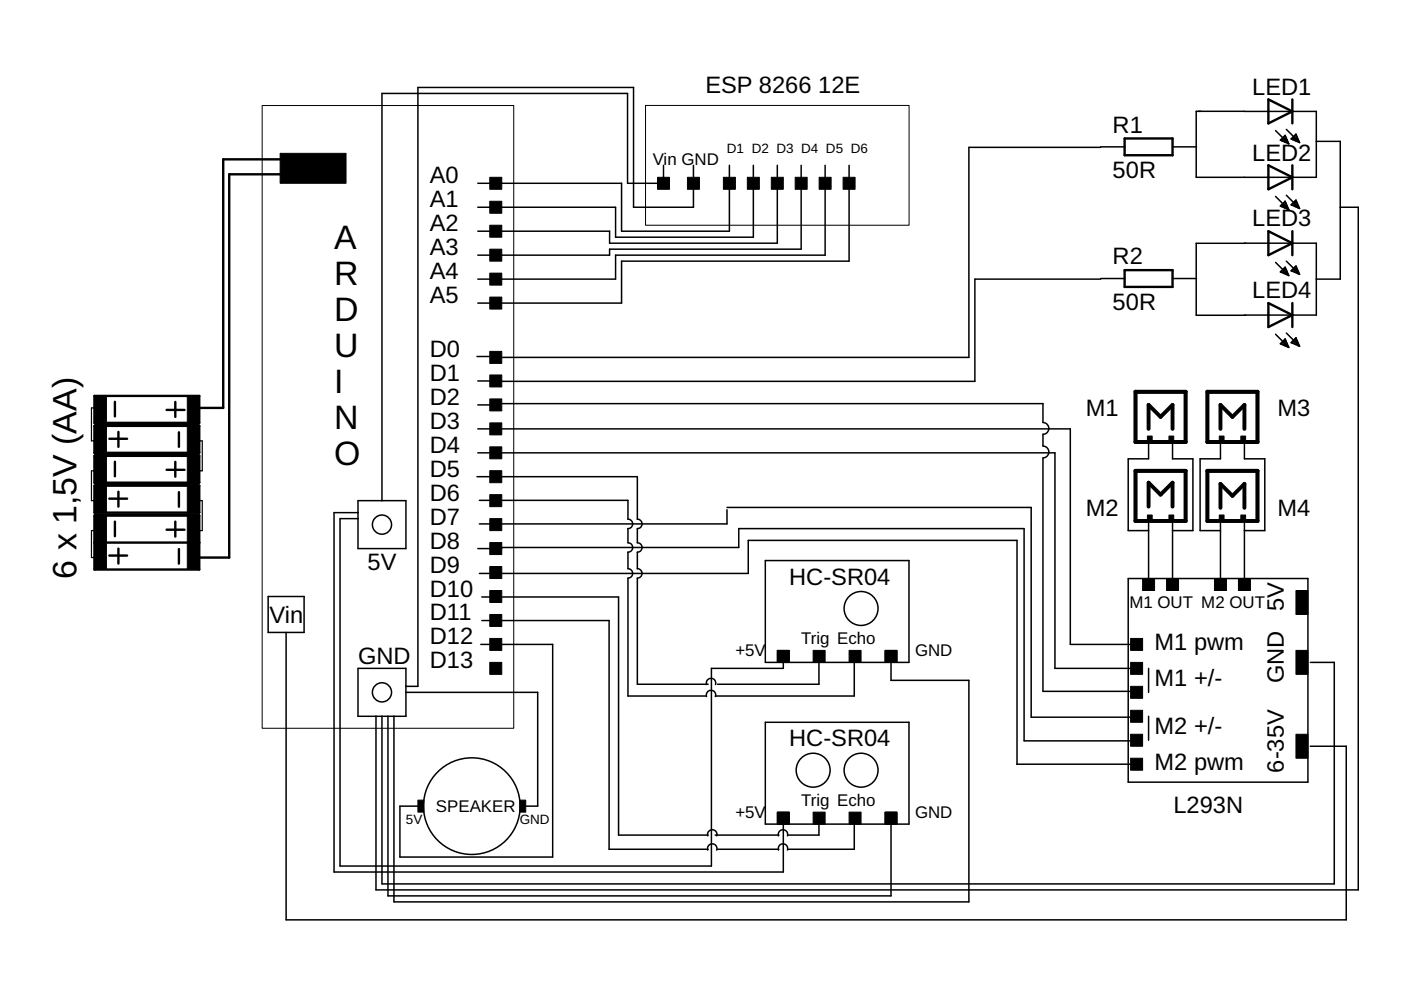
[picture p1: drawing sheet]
<svg xmlns="http://www.w3.org/2000/svg" width="297mm" height="210mm" viewBox="0 0 297 210" stroke-linecap="round" stroke-linejoin="round" font-family="sans-serif">
<path d="M243.3 93.7h-2.6v-10.6h10.7v10.6h-2.5M243.5 90.9v-5l2.6 2.5 2.5-2.5v5M243.8 93.7h4.5M258.5 93.7h-2.5v-10.6h10.6v10.6h-2.5M258.8 90.9v-5l2.5 2.5 2.5-2.5v5M259 93.7h4.6M243.3 110.5h-2.6v-10.7h10.7v10.7h-2.5M243.5 107.4v-5.1l2.6 2.6 2.5-2.6v5.1M243.8 110.5h4.5M258.5 110.5h-2.5v-10.7h10.6v10.7h-2.5M258.8 107.7v-5.1l2.5 2.5 2.5-2.5v5.1M259 110.5h4.6" fill="none" stroke="#000" stroke-width=".83"/>
<g fill="none" stroke="#000" stroke-width=".32">
<path d="M140.7 35.1v3.8h-7.6v-19.1h-52.1v86.4M147 35.1v8.8h-12.7v-25.4h-45.7v127h-2.5M154.6 35.1v13.9h-22.8v-10.1h-30.5M159.7 35.1v15.2h-29.2v-6.4h-29.2M164.8 35.1v16.5h-35.6v-2.6h-27.9M169.9 35.1v17.7h-40.7v1.3h-27.9M174.9 35.1v19h-44.4v5.1h-29.2M180 35.1v20.3h-48.2v8.9h-30.5M233.4 31.2h-28v44.6h-100.5M233.4 31.1h5M248.6 31.1h5.1M263.9 23.6h-10.3v14h25.5v-14h-15.3"/>
<path d="M270.4 27.7l2.8 2.8M271.6 29.6h1.3M271.8 29.9h1.2M271.9 29.3h.8M272.1 29h.5M272.4 30.1h.7M272.4 28.8h.1M272.5 28.7l.7 1.8-1.7-.8zM272.7 27.4l2.8 2.8M273 30.4h.2M273.7 29.5l1.1-1.1 .7 1.8zM273.9 29.3h1.2"/>
<path d="M274 29.6h1.3M274.2 29h.8M274.4 28.8h.5M274.7 29.9h.7M274.7 28.5h.1M275.3 30.1h.2M279.1 30h5.1v29.2h-5.1M233.4 59.2h-26.7v21.7h-101.6M233.4 59.1h5M248.6 59.1h5.1M270.4 41.7l2.8 2.7M270.4 55.6l2.8 2.8"/>
<path d="M271.6 57.7h1.3M271.6 43.5h1.2M271.7 43.8h1.2M271.7 57.4h1.1M271.9 43.2h.8M271.9 57.2h.8M272.2 43h.4M272.2 58h.8M272.2 56.9h.4M272.3 44.1h.8M272.5 42.7h.1M272.5 42.7l-1 1 1.7 .7"/>
<path d="M272.5 42.7l.7 1.7M272.5 56.6l.7 1.8-1.7-.7zM272.7 41.4l2.8 2.8M272.7 55.4l2.8 2.8M272.9 58.3h.3M273 44.3h.2M273.7 43.4l1.1-1 .7 1.8zM273.7 57.4l1.1-1 .7 1.8zM273.8 57.4h1.4M273.9 43.5h1.3M273.9 43.2h1.2M274 57.2h1.1"/>
<path d="M274.2 43h.8M274.3 56.9h.7M274.4 57.7h.9M274.5 42.7h.4M274.5 56.6h.3M274.6 43.8h.7M275.1 58h.3M275.2 44.1h.3M284.2 43.9h3.8v144.8h-208.3v-36.8M101.1 75.6h4.5M263.8 66.8h15.3v-15.2h-25.5v15.2h10.5M270.4 70.9l2.8 2.8"/>
<path d="M271.6 72.7h1.2M271.7 73h1.2M271.9 72.5h.8M272.2 72.2h.4M272.3 73.3h.8M272.5 71.9h.1M272.5 71.9l.7 1.8-1.7-.8zM272.7 70.6l2.8 2.8M273 73.5h.2M273.9 72.7h1.3M273.9 72.5h1.2M274.2 72.2h.8"/>
<path d="M274.5 71.9h.4M274.6 73h.8M274.8 71.6l-1.1 1 1.8 .8M274.8 71.6l.7 1.8M274.8 71.6h.1M275.2 73.3h.3M101.3 90.9h125.6v45.7h12.8M101.3 96h122.4v45.7h16M101.3 80.8h5.1M101.3 85.9h2.5M105.1 85.6h116v4a1.25 1.25 0 0 1 1.3 1.2 1.25 1.25 0 0 1-1.3 1.3v2.5a1.26 1.26 0 0 1 1.3 1.2 1.26 1.26 0 0 1-1.3 1.3v49.5h19M241 83.3h10.1v10.2h-10.1z"/>
<path d="M243.5 93.5v3.8h-4.3v15.2h4.3M248.6 93.5v3.8h4.3v15.2h-4.3M256.2 83.3h10.2v10.2h-10.2zM258.8 93.5v3.8h-4.4v15.2h4.4M263.8 93.5v3.8h4.4v15.2h-4.4M75.9 106.2h10.2v10.1h-10.2zM75.9 110h-3.8v73.6h78.7v-41.9h15.3v-1.3M75.9 108.7h-5.1v76.2h95.3v-11.4M101.1 101.1h34v9a.99 .99 0 0 1 1 1 .99 .99 0 0 1-1 1v3a.99 .99 0 0 1 1 1 .99 .99 0 0 1-1 1v3.5a.99 .99 0 0 1 1 1 .99 .99 0 0 1-1 1v22.5h15M101.3 116.3h5.1M101.6 106.1h31.5v4a.99 .99 0 0 1 1 1 .99 .99 0 0 1-1 1v3a.99 .99 0 0 1 1 1 .99 .99 0 0 1-1 1v3.5a.99 .99 0 0 1 1 1 .99 .99 0 0 1-1 1v25h16.5M104.6 116.1h52v-4h60.5v45h24"/>
<path d="M154.1 108.1v3h-52.5M154.1 107.6h64.5v44.5h22.5M162.3 118.9h30.4v21.5h-30.4zM241 100.1h10.1v10.1h-10.1zM243.5 110v12.7M248.6 110v12.7M256.2 100.1h10.2v10.1h-10.2zM258.8 110.2v12.5M263.8 110.2v12.5M56.9 126.5h7.6v7.6h-7.6zM60.7 134.1v60.9h224.7v-36.8h-7.6M101.6 121.6h57v-7h57v47.5"/>
<path d="M101.9 136.6h15.3v45.1h-32.4v-10.8h4.4M102.2 126.6h28.9v50.5h19M102.2 131.6h26.9v48.5h21M173.6 139.6v5.5h-21.5M181.1 139.6v8h-29.5M239.2 122.7h38.1v43.1h-38.1zM75.9 141.7h10.2v10.2h-10.2zM82.3 151.9v38h106.6v-15.2M86.1 146.8h27.9v24.1h-2.5M149.8 145.1a1 1 0 0 1 .9-1.3 1 1 0 0 1 1 1.3M149.8 147.7a1 1 0 0 1 .9-1.3 1 1 0 0 1 1 1.3M162.3 153.1h30.4v21.6h-30.4z"/>
<path d="M188.9 140.4v3.9h16.5v46.9h-121.9v-39.3M243.5 141.7v5.1M243.5 151.9v5.1M277.8 140.4h5.1v47h-201.9v-35.5M150.1 177.2a1 1 0 0 1 .9-1.3 1 1 0 0 1 1 1.3M151.6 177.1h13.5M165.1 177.2a1 1 0 0 1 .9-1.3 1 1 0 0 1 1 1.3M173.6 174.1v3h-6.5M181.1 174.1v6h-14M215.6 162h25.4M150.1 180.2a1 1 0 0 1 .9-1.3 1 1 0 0 1 1 1.3M152.1 180.1h13"/>
<path d="M165.1 180.2a1 1 0 0 1 .9-1.3 1 1 0 0 1 1 1.3"/>
<circle cx="81" cy="111.2" r="2.03"/>
<circle cx="182.6" cy="129" r="3.6"/>
<circle cx="81" cy="146.8" r="2.03"/>
<circle cx="100" cy="170.9" r="10.2"/>
<circle cx="172.4" cy="163.3" r="3.6"/>
<circle cx="182.6" cy="163.3" r="3.6"/>
</g>
<g fill="#000" stroke="#000" stroke-width=".21">
<path d="M59.4 32.5h14v6.4h-14zM103.8 37.6h2.6v2.5h-2.6zM139.4 37.6h2.5v2.5h-2.5zM145.8 37.6h2.5v2.5h-2.5zM153.4 37.6h2.5v2.5h-2.5zM158.5 37.6h2.5v2.5h-2.5zM163.5 37.6h2.6v2.5h-2.6zM168.6 37.6h2.5v2.5h-2.5zM173.7 37.6h2.5v2.5h-2.5zM178.8 37.6h2.5v2.5h-2.5zM103.8 42.7h2.6v2.5h-2.6zM103.8 47.8h2.6v2.5h-2.6z"/>
<path d="M103.8 52.8h2.6v2.6h-2.6zM103.8 57.9h2.6v2.6h-2.6zM103.8 79.5h2.6v2.5h-2.6zM103.8 63h2.6v2.5h-2.6zM103.8 74.5h2.6v2.5h-2.6zM20 90.3h2.6v5.7h-2.6zM20 83.9h2.6v5.8h-2.6zM20 96.6h2.6v5.8h-2.6zM39.7 83.9h2.5v5.8h-2.5zM39.7 96.6h2.5v5.8h-2.5zM39.7 90.3h2.5v5.7h-2.5zM103.8 89.7h2.6v2.5h-2.6z"/>
<path d="M103.8 84.6h2.6v2.5h-2.6zM103.8 94.7h2.6v2.6h-2.6zM103.8 99.8h2.6v2.5h-2.6zM243.3 92.5h1v1h-1zM247.8 92.5h1.1v1h-1.1zM258.5 92.5h1v1h-1zM263.1 92.5h1v1h-1zM20 103h2.6v5.7h-2.6zM20 115h2.6v5.8h-2.6zM20 109.3h2.6v5.7h-2.6zM39.7 109.3h2.5v5.7h-2.5zM39.7 103h2.5v5.7h-2.5z"/>
<path d="M39.7 115h2.5v5.8h-2.5zM103.8 104.9h2.6v2.5h-2.6zM103.8 110h2.6v2.5h-2.6zM103.8 115h2.6v2.6h-2.6zM243.3 109.2h1v1h-1zM247.8 109.2h1.1v1h-1.1zM258.5 109.2h1v1h-1zM263.1 109.2h1v1h-1zM103.8 120.1h2.6v2.6h-2.6zM103.8 125.2h2.6v2.5h-2.6zM103.8 130.3h2.6v2.5h-2.6zM103.8 135.4h2.6v2.5h-2.6z"/>
<path d="M164.8 137.9h2.5v2.5h-2.5zM172.4 137.9h2.5v2.5h-2.5zM180 137.9h2.6v2.5h-2.6zM187.6 137.9h2.6v2.5h-2.6zM239.7 135.4h2.6v2.5h-2.6zM242.3 122.7h2.5v2.5h-2.5zM247.3 122.7h2.6v2.5h-2.6zM257.5 122.7h2.5v2.5h-2.5zM262.6 122.7h2.5v2.5h-2.5zM274.8 125.2h2.5v5.1h-2.5zM274.8 137.9h2.5v5.1h-2.5zM103.8 140.4h2.6v2.6h-2.6z"/>
<path d="M239.7 155.7h2.6v2.5h-2.6zM239.7 150.6h2.6v2.5h-2.6zM239.7 145.5h2.6v2.6h-2.6zM239.7 140.4h2.6v2.6h-2.6zM274.8 155.7h2.5v5.1h-2.5zM88.6 169.7h1.3v2.5h-1.3zM110.2 169.7h1.3v2.5h-1.3zM164.8 172.2h2.5v2.5h-2.5zM172.4 172.2h2.5v2.5h-2.5zM180 172.2h2.6v2.5h-2.6zM187.6 172.2h2.6v2.5h-2.6zM239.7 160.8h2.6v2.5h-2.6z"/>
</g>
<g fill="none" stroke="#000" stroke-width=".51">
<path d="M59.4 33.8h-12.1v52.7h-5.1M59.4 37h-10.8v81.2h-6.4M238.4 29.4h10.2v3.5h-10.2zM268.9 21.1l5.1 2.5-5.1 2.6zM268.9 35.1l5.1 2.5-5.1 2.5zM274 21.1v5.1M274 35.1v5M238.4 57.3h10.2v3.5h-10.2zM268.9 49l5.1 2.6-5.1 2.5zM274 49v5.1M268.9 64.3l5.1 2.5-5.1 2.5zM274 64.3v5"/>
<path d="M20 83.9h22.2v5.8h-22.2zM20 90.3h22.2v5.7h-22.2zM20 96.6h22.2v5.7h-22.2zM20.2 96.4h21.9M20.2 89.9h21.9M23.2 93h3.7M24.4 85.2v3.1M24.4 97.9v3.1M25.1 91.6v3.1M35.3 86.9h3.8M35.3 99.6h3.8M37.2 85.2v3.2"/>
<path d="M37.2 97.9v3.2M37.9 91.7v3M20 103h22.2v5.7h-22.2zM20 109.3h22.2v11.5h-22.2zM20 115h22.2M20.2 109.1h21.9M20.2 102.6h21.9M23.2 105.7h3.7M23.2 117.8h3.7M24.4 110.6v3.1M25.1 104.2v3.2M25.1 116.3v3.2"/>
<path d="M35.3 112.3h3.8M37.2 110.6v3.2M37.9 104.4v3M37.9 116.4v3.1"/>
</g>
<path d="M20 86.5h-.6v7h.6M20 99.8h-.6v6.4h.6M42.2 93.5h.7v6.3h-.7M20 112.5h-.6v5.7h.6M42.2 106.2h.7v6.3h-.7" fill="none" stroke="#000" stroke-width=".25"/>
<path d="M55.6 22.4h53.3v132h-53.3zM136.9 22.4h55.8v25.4h-55.8z" fill="none" stroke="#000" stroke-width=".21"/>
<g font-size="7.2">
<text x="70.8" y="52.8">A</text>
<text x="70.8" y="60.4">R</text>
<text x="70.8" y="68.1">D</text>
<text x="70.8" y="75.7">U</text>
<text x="70.8" y="83.3">I</text>
<text x="70.8" y="90.9">N</text>
<text x="70.8" y="98.5">O</text>
<text x="16.2" y="122.7" transform="rotate(-90 16.2 122.7)">6 x 1,5V (AA)</text>
</g>
<g font-size="5">
<text x="149.6" y="19.8">ESP 8266</text>
<text x="173.5" y="19.8">12E</text>
<text x="265.5" y="20.1">LED1</text>
<text x="235.9" y="28.1">R1</text>
<text x="265.5" y="34">LED2</text>
<text x="91.1" y="38.9">A0</text>
<text x="235.9" y="37.7">50R</text>
<text x="91.1" y="43.9">A1</text>
<text x="91.1" y="49">A2</text>
<text x="265.5" y="48">LED3</text>
<text x="91.1" y="54.1">A3</text>
<text x="91.1" y="59.2">A4</text>
<text x="235.9" y="56.1">R2</text>
<text x="91.1" y="64.3">A5</text>
<text x="235.9" y="65.7">50R</text>
<text x="265.5" y="63.2">LED4</text>
<text x="91.1" y="75.6">D0</text>
<text x="91.1" y="80.8">D1</text>
<text x="91.1" y="85.8">D2</text>
<text x="230.2" y="88.1">M1</text>
<text x="270.8" y="88.1">M3</text>
<text x="91.1" y="90.9">D3</text>
<text x="91.1" y="96">D4</text>
<text x="91.1" y="101.1">D5</text>
<text x="91.1" y="106.2">D6</text>
<text x="91.1" y="111.2">D7</text>
<text x="230.2" y="109.5">M2</text>
<text x="270.8" y="109.5">M4</text>
<text x="91.1" y="116.3">D8</text>
<text x="77.9" y="120.9">5V</text>
<text x="91.1" y="121.4">D9</text>
<text x="167.3" y="123.9">HC-SR04</text>
<text x="91.1" y="126.5">D10</text>
<text x="91.1" y="131.6">D11</text>
<text x="272.2" y="129.5" transform="rotate(-90 272.2 129.5)">5V</text>
<text x="57.1" y="132.1">Vin</text>
<text x="91.1" y="136.6">D12</text>
<text x="244.8" y="137.9">M1 pwm</text>
<text x="75.9" y="140.7">GND</text>
<text x="91.1" y="141.7">D13</text>
<text x="244.8" y="145.5">M1 +/-</text>
<text x="272.2" y="144.8" transform="rotate(-90 272.2 144.8)">GND</text>
<text x="244.8" y="155.7">M2 +/-</text>
<text x="167.3" y="158.2">HC-SR04</text>
<text x="244.8" y="163.3">M2 pwm</text>
<text x="272.2" y="163.8" transform="rotate(-90 272.2 163.8)">6-35V</text>
<text x="248.8" y="172.4">L293N</text>
</g>
<g font-size="3.6">
<text x="138.4" y="35.1">V</text>
<text x="140.7" y="35.1">i</text>
<text x="141.5" y="35.1">n G</text>
<text x="147.2" y="35.1">ND</text>
<text x="239.5" y="129">M1 OUT M2 OUT</text>
<text x="169.9" y="136.6">Trig Echo</text>
<text x="155.9" y="139.2">+5V</text>
<text x="194" y="139.2">GND</text>
<text x="92.4" y="172.2">SPEAKER</text>
<text x="155.9" y="173.5">+5V</text>
<text x="169.9" y="170.9">Trig Echo</text>
<text x="194" y="173.5">GND</text>
</g>
<g font-size="2.9">
<text x="154.1" y="32.5">D1 D2 D3 D4 D5 D6</text>
<text x="86.1" y="174.7">5V</text>
<text x="110.2" y="174.7">GND</text>
</g>
</svg>
